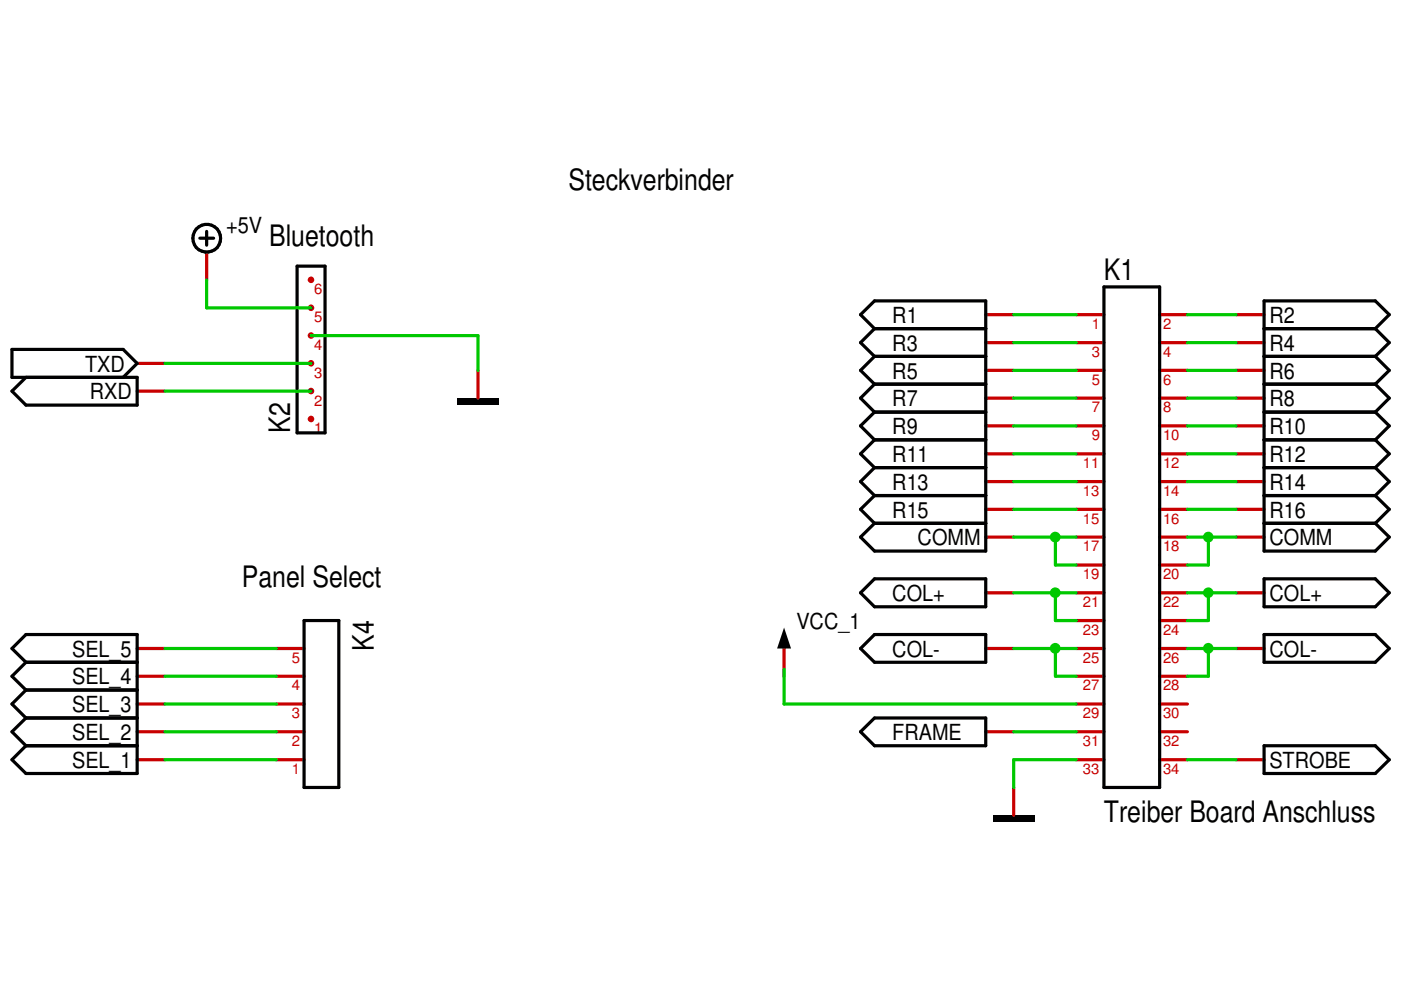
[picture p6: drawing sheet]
<svg xmlns="http://www.w3.org/2000/svg" width="297mm" height="210mm" viewBox="0 0 297 210" stroke-linecap="round" stroke-linejoin="round" font-family="sans-serif">
<path d="M29.1 77h5.9M29.1 82.9h5.9M29.1 137.5h5.9M29.1 143.4h5.9M29.1 149.3h5.9M29.1 155.2h5.9M29.1 161.1h5.9" fill="none" stroke="#c80000" stroke-width=".68"/>
<path d="M5.5 80l-3 2.9 3 3h23.6v-5.9h-26.6v-5.9h23.6l3 2.9-3 3M5.5 140.4l-3-2.9 3-3h23.6v29.5h-23.6l-3-2.9 3-3M5.5 140.4h23.6M5.5 140.4l-3 3 3 2.9M5.5 146.3h23.6M5.5 146.3l-3 3 3 2.9M5.5 152.2h23.6M5.5 152.2l-3 3 3 2.9M5.5 158.1h23.6" fill="none" stroke="#000001" stroke-width=".68"/>
<path d="M96.9 84.4h8.9v1.5h-8.9z" fill-rule="evenodd" fill="#000001"/>
<path d="M43.8 53.5v5.9M101.3 78.5v5.9" fill="none" stroke="#c80000" stroke-width=".68"/>
<g fill="none" stroke="#000001" stroke-width=".68">
<path d="M42.4 50.5h2.9M43.8 49.1v2.9"/>
<circle cx="43.8" cy="50.5" r="2.95"/>
</g>
<g fill="#c80000">
<circle cx="65.9" cy="59.3" r=".69"/>
<circle cx="65.9" cy="65.3" r=".69"/>
<circle cx="65.9" cy="71.1" r=".69"/>
<circle cx="65.9" cy="77" r=".69"/>
<circle cx="65.9" cy="82.9" r=".69"/>
<circle cx="65.9" cy="88.8" r=".69"/>
</g>
<path d="M63 56.4h5.9v35.4h-5.9zM182.5 113.9l2.9-2.9h23.6v5.8h-23.6zM268 111h23.6l3 2.9-3 2.9h-23.6zM64.5 131.6h7.3v35.4h-7.3zM182.5 155.2l2.9-3h23.6v5.9h-23.6zM268 158.1h23.6l3 3-3 2.9h-23.6z" fill="none" stroke="#000001" stroke-width=".68"/>
<path d="M209 113.9h5.9M262.1 113.9h5.9M58.6 137.5h5.9M166.2 137.5v5.9M58.6 155.2h5.9M58.6 143.4h5.9M58.6 149.3h5.9M209 155.2h5.9M58.6 161.1h5.9M262.1 161.1h5.9" fill="none" stroke="#c80000" stroke-width=".68"/>
<path d="M166.2 133.1l1.5 4.4h-2.9z" fill="#000001"/>
<g fill="none" stroke="#c80000" stroke-width=".68">
<path d="M209 78.5h5.9M209 72.6h5.9M209 66.7h5.9M262.1 78.5h5.9M262.1 72.6h5.9M262.1 66.7h5.9M209 96.2h5.9M209 90.3h5.9M209 84.4h5.9M262.1 96.2h5.9M262.1 90.3h5.9M262.1 84.4h5.9"/>
<path d="M209 108h5.9M209 102.1h5.9M262.1 108h5.9M262.1 102.1h5.9M209 137.5h5.9M209 125.7h5.9M262.1 137.5h5.9M262.1 125.7h5.9"/>
</g>
<g fill="none" stroke="#000001" stroke-width=".68">
<path d="M185.4 69.7l-2.9-3 2.9-2.9h23.6v47.2h-23.6l-2.9-3 2.9-2.9M185.4 75.6h23.6M185.4 69.7h23.6M185.4 75.6l-2.9 2.9 2.9 2.9M185.4 69.7l-2.9 2.9 2.9 3M268 75.6h23.6M268 69.7h23.6M291.6 69.7l3-3-3-2.9h-23.6v47.2h23.6l3-3-3-2.9M291.6 75.6l3 2.9-3 2.9M291.6 69.7l3 2.9-3 3M185.4 99.1h23.6M185.4 93.3h23.6"/>
<path d="M185.4 87.4h23.6M185.4 81.4h23.6M185.4 99.1l-2.9 3 2.9 3M185.4 93.3l-2.9 2.9 2.9 2.9M185.4 87.4l-2.9 2.9 2.9 3M185.4 81.4l-2.9 3 2.9 3M268 99.1h23.6M268 93.3h23.6M268 87.4h23.6M268 81.4h23.6M291.6 99.1l3 3-3 3M291.6 93.3l3 2.9-3 2.9"/>
<path d="M291.6 87.4l3 2.9-3 3M291.6 81.4l3 3-3 3M185.4 105.1h23.6M268 105.1h23.6M182.5 137.5l2.9-3h23.6v5.9h-23.6zM182.5 125.7l2.9-3h23.6v6h-23.6zM268 122.7h23.6l3 3-3 3h-23.6zM268 134.5h23.6l3 3-3 2.9h-23.6z"/>
</g>
<path d="M210.5 172.8h8.8v1.5h-8.8z" fill-rule="evenodd" fill="#000001"/>
<g fill="none" stroke="#c80000" stroke-width=".68">
<path d="M228.2 78.5h5.9M228.2 72.6h5.9M228.2 66.7h5.9M245.9 78.5h5.9M245.9 72.6h5.9M245.9 66.7h5.9M228.2 96.2h5.9M228.2 90.3h5.9M228.2 84.4h5.9M245.9 96.2h5.9M245.9 90.3h5.9M245.9 84.4h5.9"/>
<path d="M228.2 119.8h5.9M228.2 113.9h5.9M228.2 108h5.9M228.2 102.1h5.9M245.9 119.8h5.9M245.9 113.9h5.9M245.9 108h5.9M245.9 102.1h5.9M228.2 137.5h5.9M228.2 131.6h5.9M228.2 125.7h5.9M245.9 137.5h5.9"/>
<path d="M245.9 131.6h5.9M245.9 125.7h5.9M228.2 143.4h5.9M228.2 155.2h5.9M228.2 149.3h5.9M245.9 143.4h5.9M245.9 155.2h5.9M245.9 149.3h5.9M214.9 167v5.8M228.2 161.1h5.9M245.9 161.1h5.9"/>
</g>
<path d="M234.1 60.8h11.8v106.2h-11.8z" fill="none" stroke="#000001" stroke-width=".68"/>
<path d="M43.8 59.4v5.9h22.2M35 77h31M35 82.9h31M35 137.5h23.6M35 143.4h23.6M35 149.3h23.6M35 155.2h23.6M35 161.1h23.6" fill="none" stroke="#00c800" stroke-width=".68"/>
<circle cx="256.2" cy="113.9" r="1.13" fill="#00c800"/>
<path d="M251.8 113.9h10.3M256.2 113.9v5.9h-4.4" fill="none" stroke="#00c800" stroke-width=".68"/>
<circle cx="223.7" cy="113.9" r="1.14" fill="#00c800"/>
<path d="M214.9 113.9h13.3M223.8 113.9v5.9h4.4M166.2 141.9v7.4h62M214.9 155.2h13.3M251.8 161.1h10.3" fill="none" stroke="#00c800" stroke-width=".68"/>
<circle cx="256.2" cy="137.5" r="1.13" fill="#00c800"/>
<path d="M262.1 137.5h-5.9v5.9h-4.4" fill="none" stroke="#00c800" stroke-width=".68"/>
<circle cx="223.7" cy="137.5" r="1.14" fill="#00c800"/>
<g fill="none" stroke="#00c800" stroke-width=".68">
<path d="M214.9 78.5h13.3M214.9 72.6h13.3M214.9 66.7h13.3M251.8 78.5h10.3M251.8 72.6h10.3M251.8 66.7h10.3M214.9 96.2h13.3M214.9 90.3h13.3M214.9 84.4h13.3M251.8 96.2h10.3M251.8 90.3h10.3M251.8 84.4h10.3"/>
<path d="M214.9 108h13.3M214.9 102.1h13.3M251.8 108h10.3M251.8 102.1h10.3M214.9 137.5h13.3M223.8 137.5v5.9h4.4M251.8 137.5h4.4"/>
</g>
<circle cx="256.2" cy="125.7" r="1.12" fill="#00c800"/>
<path d="M262.1 125.7h-5.9v5.9h-4.4" fill="none" stroke="#00c800" stroke-width=".68"/>
<circle cx="223.7" cy="125.7" r="1.13" fill="#00c800"/>
<path d="M66 71.2h35.3v7.3M214.9 125.7h13.3M223.8 125.7v5.9h4.4M251.8 125.7h4.4M228.2 161.1h-13.3v5.9" fill="none" stroke="#00c800" stroke-width=".68"/>
<g font-size="6.3" fill="#000001">
<text x="120.5" y="40.2">Steckverbinder</text>
<text x="57.1" y="52.2">Bluetooth</text>
<text x="234.1" y="59.4">K1</text>
<text x="61.5" y="91.8" transform="rotate(-90 61.5 91.8)">K2</text>
<text x="51.3" y="124.4">Panel Select</text>
<text x="79.2" y="138" transform="rotate(-90 79.2 138)">K4</text>
<text x="234.1" y="174.3">Treiber Board Anschluss</text>
</g>
<g font-size="4.7" fill="#000001">
<text x="48" y="49.3">+5V</text>
<text x="189.2" y="68.5">R1</text>
<text x="269.2" y="68.5">R2</text>
<text x="189.2" y="74.4">R3</text>
<text x="269.2" y="74.4">R4</text>
<text x="18" y="78.8">TXD</text>
<text x="189.2" y="80.3">R5</text>
<text x="269.2" y="80.3">R6</text>
<text x="19" y="84.7">RXD</text>
<text x="189.2" y="86.1">R7</text>
<text x="269.2" y="86.1">R8</text>
<text x="189.2" y="92.1">R9</text>
<text x="269.2" y="92.1">R10</text>
<text x="189.2" y="98">R11</text>
<text x="269.2" y="98">R12</text>
<text x="189.2" y="103.8">R13</text>
<text x="269.2" y="103.8">R14</text>
<text x="189.2" y="109.7">R15</text>
<text x="269.2" y="109.7">R16</text>
<text x="194.6" y="115.7">COMM</text>
<text x="269.2" y="115.7">COMM</text>
<text x="189.2" y="127.4">COL+</text>
<text x="269.2" y="127.4">COL+</text>
<text x="168.9" y="133.3">VCC_1</text>
<text x="15.3" y="139.2">SEL_5</text>
<text x="189.2" y="139.2">COL-</text>
<text x="269.2" y="139.2">COL-</text>
<text x="15.3" y="145.1">SEL_4</text>
<text x="15.3" y="151">SEL_3</text>
<text x="15.3" y="156.9">SEL_2</text>
<text x="189.2" y="156.9">FRAME</text>
<text x="15.3" y="162.8">SEL_1</text>
<text x="269.2" y="162.8">STROBE</text>
</g>
<g font-size="3.1" fill="#c80000">
<text x="66.6" y="62.4">6</text>
<text x="66.6" y="68.3">5</text>
<text x="231.5" y="69.8">1</text>
<text x="246.6" y="69.8">2</text>
<text x="66.6" y="74.2">4</text>
<text x="231.5" y="75.6">3</text>
<text x="246.6" y="75.6">4</text>
<text x="66.6" y="80.1">3</text>
<text x="231.5" y="81.5">5</text>
<text x="246.6" y="81.5">6</text>
<text x="66.6" y="86">2</text>
<text x="231.5" y="87.4">7</text>
<text x="246.6" y="87.4">8</text>
<text x="66.6" y="91.9">1</text>
<text x="231.5" y="93.3">9</text>
<text x="246.6" y="93.3">10</text>
<text x="229.6" y="99.2">11</text>
<text x="246.6" y="99.2">12</text>
<text x="229.6" y="105.1">13</text>
<text x="246.6" y="105.1">14</text>
<text x="229.6" y="111">15</text>
<text x="246.6" y="111">16</text>
<text x="229.6" y="116.9">17</text>
<text x="246.6" y="116.9">18</text>
<text x="229.6" y="122.8">19</text>
<text x="246.6" y="122.8">20</text>
<text x="229.6" y="128.7">21</text>
<text x="246.6" y="128.7">22</text>
<text x="229.6" y="134.6">23</text>
<text x="246.6" y="134.6">24</text>
<text x="61.9" y="140.5">5</text>
<text x="229.6" y="140.5">25</text>
<text x="246.6" y="140.5">26</text>
<text x="61.9" y="146.4">4</text>
<text x="229.6" y="146.4">27</text>
<text x="246.6" y="146.4">28</text>
<text x="61.9" y="152.3">3</text>
<text x="229.6" y="152.3">29</text>
<text x="246.6" y="152.3">30</text>
<text x="61.9" y="158.2">2</text>
<text x="229.6" y="158.2">31</text>
<text x="246.6" y="158.2">32</text>
<text x="61.9" y="164.1">1</text>
<text x="229.6" y="164.1">33</text>
<text x="246.6" y="164.1">34</text>
</g>
</svg>
